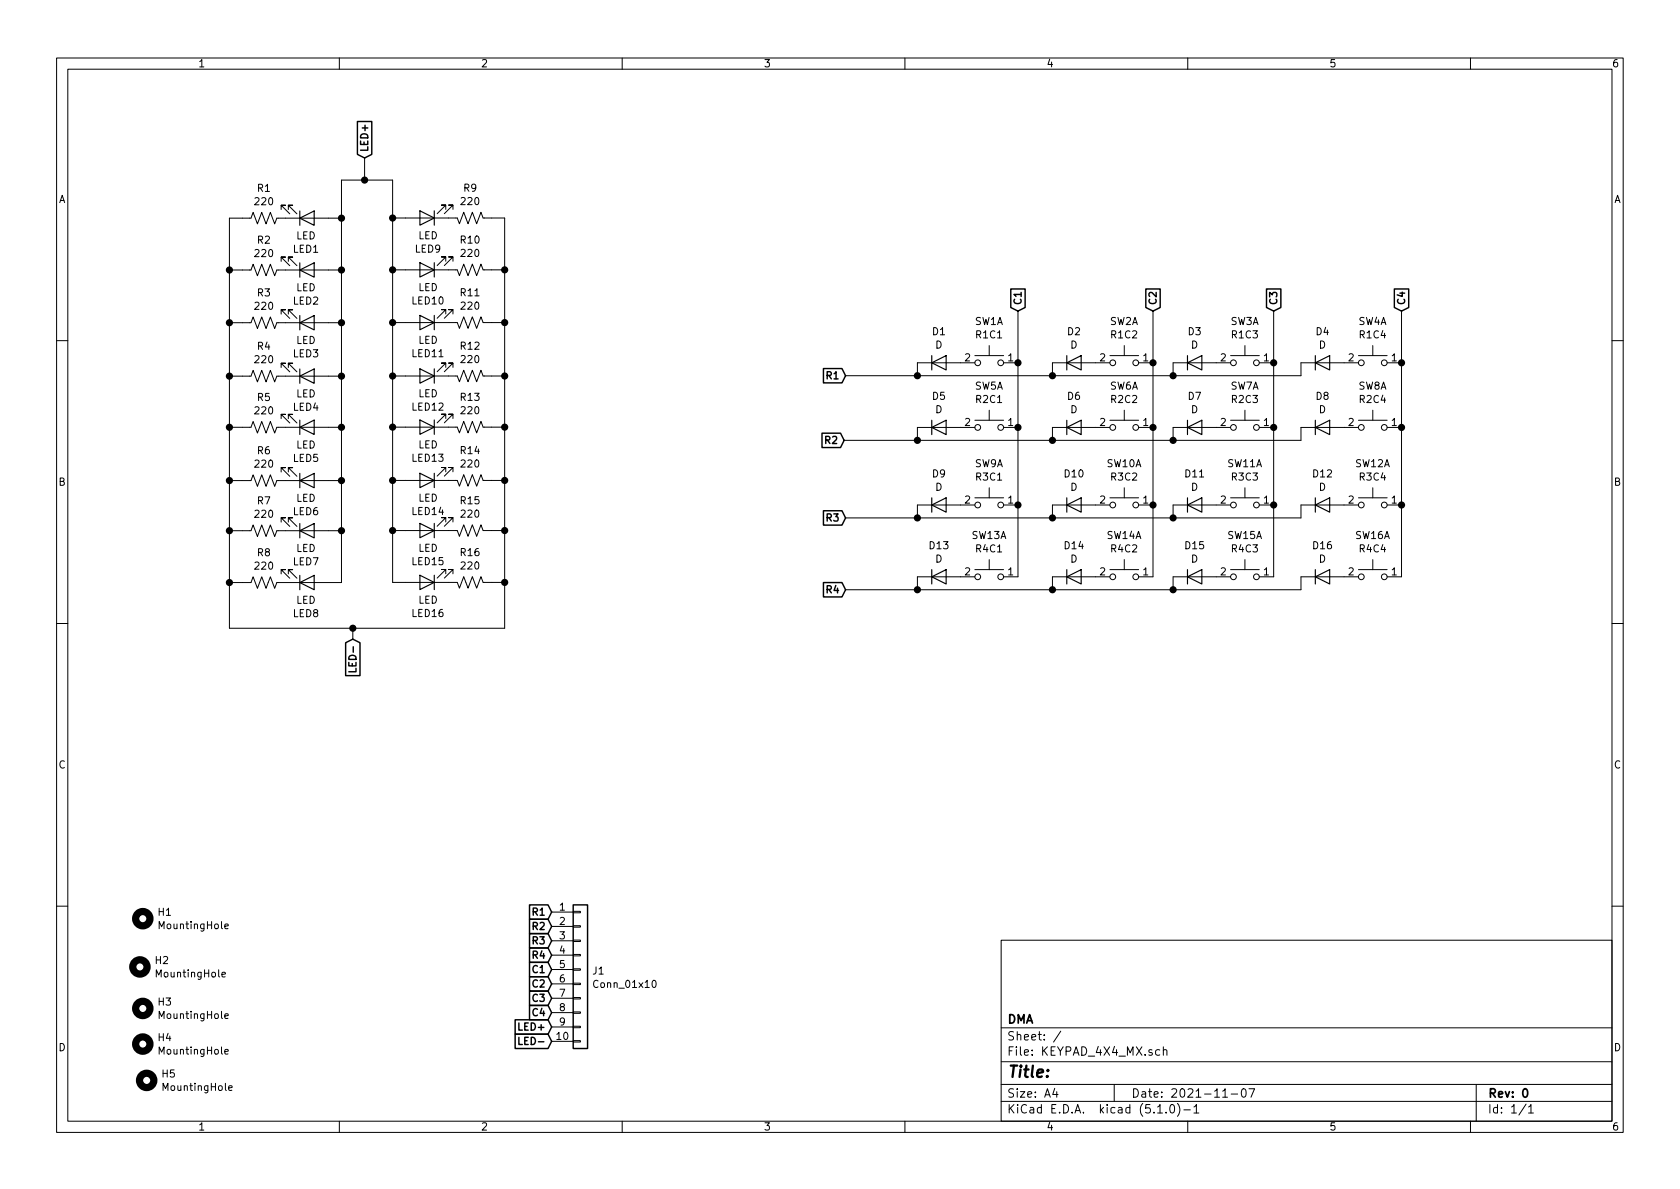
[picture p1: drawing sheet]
EESchema Schematic File Version 4
LIBS:KEYPAD_4X4_MX-cache
EELAYER 29 0
EELAYER END
$Descr A4 11693 8268
encoding utf-8
Sheet 1 1
Title ""
Date "2021-11-07"
Rev "0"
Comp "DMA"
Comment1 ""
Comment2 ""
Comment3 ""
Comment4 ""
$EndDescr
Wire Wire Line
	9056 2516 9056 2606
Wire Wire Line
	9056 2966 9056 3056
Wire Wire Line
	9056 3506 9056 3596
Wire Wire Line
	9056 4006 9056 4096
Wire Wire Line
	8166 2516 8166 2606
Wire Wire Line
	6386 2516 6386 2606
Wire Wire Line
	6386 2966 6386 3056
Wire Wire Line
	8166 2966 8166 3056
Wire Wire Line
	6386 3506 6386 3596
Wire Wire Line
	7326 3506 7326 3596
Wire Wire Line
	8166 3506 8166 3596
Wire Wire Line
	6386 4006 6386 4096
Wire Wire Line
	7326 4006 7326 4096
Wire Wire Line
	8166 4006 8166 4096
Wire Wire Line
	6386 3596 5886 3596
Wire Wire Line
	6386 4096 5886 4096
Text GLabel 5886 2606 0    50   Input ~ 10
R1
Text GLabel 5876 3056 0    50   Input ~ 10
R2
Text GLabel 5886 3596 0    50   Input ~ 10
R3
Text GLabel 5886 4096 0    50   Input ~ 10
R4
Text GLabel 7086 2156 1    50   Input ~ 10
C1
Text GLabel 8026 2156 1    50   Input ~ 10
C2
Text GLabel 8866 2156 1    50   Input ~ 10
C3
Text GLabel 9756 2156 1    50   Input ~ 10
C4
Wire Wire Line
	5886 2606 6386 2606
Wire Wire Line
	5876 3056 6386 3056
$Comp
L Mechanical:MountingHole H1
U 1 1
P 994 6386
F 0 "H1" H 1094 6433 50  0000 L CNN
F 1 "MountingHole" H 1094 6340 50  0000 L CNN
F 2 "MountingHole:MountingHole_3.2mm_M3" H 994 6386 50  0001 C CNN
F 3 "~" H 994 6386 50  0001 C CNN
	1    994  6386
	1    0    0    -1  
$EndComp
$Comp
L Mechanical:MountingHole H2
U 1 1
P 974 6722
F 0 "H2" H 1074 6769 50  0000 L CNN
F 1 "MountingHole" H 1074 6676 50  0000 L CNN
F 2 "MountingHole:MountingHole_3.2mm_M3" H 974 6722 50  0001 C CNN
F 3 "~" H 974 6722 50  0001 C CNN
	1    974  6722
	1    0    0    -1  
$EndComp
$Comp
L Mechanical:MountingHole H3
U 1 1
P 994 7011
F 0 "H3" H 1094 7058 50  0000 L CNN
F 1 "MountingHole" H 1094 6965 50  0000 L CNN
F 2 "MountingHole:MountingHole_3.2mm_M3" H 994 7011 50  0001 C CNN
F 3 "~" H 994 7011 50  0001 C CNN
	1    994  7011
	1    0    0    -1  
$EndComp
$Comp
L Mechanical:MountingHole H4
U 1 1
P 994 7259
F 0 "H4" H 1094 7306 50  0000 L CNN
F 1 "MountingHole" H 1094 7213 50  0000 L CNN
F 2 "MountingHole:MountingHole_3.2mm_M3" H 994 7259 50  0001 C CNN
F 3 "~" H 994 7259 50  0001 C CNN
	1    994  7259
	1    0    0    -1  
$EndComp
$Comp
L Device:D D5
U 1 1
P 6536 2966
F 0 "D5" H 6536 3185 50  0000 C CNN
F 1 "D" H 6536 3092 50  0000 C CNN
F 2 "Diode_THT:D_DO-35_SOD27_P7.62mm_Horizontal" H 6536 2966 50  0001 C CNN
F 3 "~" H 6536 2966 50  0001 C CNN
	1    6536 2966
	1    0    0    -1  
$EndComp
$Comp
L Device:D D1
U 1 1
P 6536 2516
F 0 "D1" H 6536 2735 50  0000 C CNN
F 1 "D" H 6536 2642 50  0000 C CNN
F 2 "Diode_THT:D_DO-35_SOD27_P7.62mm_Horizontal" H 6536 2516 50  0001 C CNN
F 3 "~" H 6536 2516 50  0001 C CNN
	1    6536 2516
	1    0    0    -1  
$EndComp
$Comp
L Device:D D9
U 1 1
P 6536 3506
F 0 "D9" H 6536 3725 50  0000 C CNN
F 1 "D" H 6536 3632 50  0000 C CNN
F 2 "Diode_THT:D_DO-35_SOD27_P7.62mm_Horizontal" H 6536 3506 50  0001 C CNN
F 3 "~" H 6536 3506 50  0001 C CNN
	1    6536 3506
	1    0    0    -1  
$EndComp
$Comp
L Device:D D13
U 1 1
P 6536 4006
F 0 "D13" H 6536 4225 50  0000 C CNN
F 1 "D" H 6536 4132 50  0000 C CNN
F 2 "Diode_THT:D_DO-35_SOD27_P7.62mm_Horizontal" H 6536 4006 50  0001 C CNN
F 3 "~" H 6536 4006 50  0001 C CNN
	1    6536 4006
	1    0    0    -1  
$EndComp
$Comp
L Device:D D15
U 1 1
P 8316 4006
F 0 "D15" H 8316 4225 50  0000 C CNN
F 1 "D" H 8316 4132 50  0000 C CNN
F 2 "Diode_THT:D_DO-35_SOD27_P7.62mm_Horizontal" H 8316 4006 50  0001 C CNN
F 3 "~" H 8316 4006 50  0001 C CNN
	1    8316 4006
	1    0    0    -1  
$EndComp
$Comp
L Device:D D11
U 1 1
P 8316 3506
F 0 "D11" H 8316 3725 50  0000 C CNN
F 1 "D" H 8316 3632 50  0000 C CNN
F 2 "Diode_THT:D_DO-35_SOD27_P7.62mm_Horizontal" H 8316 3506 50  0001 C CNN
F 3 "~" H 8316 3506 50  0001 C CNN
	1    8316 3506
	1    0    0    -1  
$EndComp
$Comp
L Device:D D7
U 1 1
P 8316 2966
F 0 "D7" H 8316 3185 50  0000 C CNN
F 1 "D" H 8316 3092 50  0000 C CNN
F 2 "Diode_THT:D_DO-35_SOD27_P7.62mm_Horizontal" H 8316 2966 50  0001 C CNN
F 3 "~" H 8316 2966 50  0001 C CNN
	1    8316 2966
	1    0    0    -1  
$EndComp
$Comp
L Device:D D14
U 1 1
P 7476 4006
F 0 "D14" H 7476 4225 50  0000 C CNN
F 1 "D" H 7476 4132 50  0000 C CNN
F 2 "Diode_THT:D_DO-35_SOD27_P7.62mm_Horizontal" H 7476 4006 50  0001 C CNN
F 3 "~" H 7476 4006 50  0001 C CNN
	1    7476 4006
	1    0    0    -1  
$EndComp
$Comp
L Device:D D10
U 1 1
P 7476 3506
F 0 "D10" H 7476 3725 50  0000 C CNN
F 1 "D" H 7476 3632 50  0000 C CNN
F 2 "Diode_THT:D_DO-35_SOD27_P7.62mm_Horizontal" H 7476 3506 50  0001 C CNN
F 3 "~" H 7476 3506 50  0001 C CNN
	1    7476 3506
	1    0    0    -1  
$EndComp
$Comp
L Device:D D6
U 1 1
P 7476 2966
F 0 "D6" H 7476 3185 50  0000 C CNN
F 1 "D" H 7476 3092 50  0000 C CNN
F 2 "Diode_THT:D_DO-35_SOD27_P7.62mm_Horizontal" H 7476 2966 50  0001 C CNN
F 3 "~" H 7476 2966 50  0001 C CNN
	1    7476 2966
	1    0    0    -1  
$EndComp
$Comp
L Device:D D2
U 1 1
P 7476 2516
F 0 "D2" H 7476 2735 50  0000 C CNN
F 1 "D" H 7476 2642 50  0000 C CNN
F 2 "Diode_THT:D_DO-35_SOD27_P7.62mm_Horizontal" H 7476 2516 50  0001 C CNN
F 3 "~" H 7476 2516 50  0001 C CNN
	1    7476 2516
	1    0    0    -1  
$EndComp
$Comp
L Device:D D3
U 1 1
P 8316 2516
F 0 "D3" H 8316 2735 50  0000 C CNN
F 1 "D" H 8316 2642 50  0000 C CNN
F 2 "Diode_THT:D_DO-35_SOD27_P7.62mm_Horizontal" H 8316 2516 50  0001 C CNN
F 3 "~" H 8316 2516 50  0001 C CNN
	1    8316 2516
	1    0    0    -1  
$EndComp
$Comp
L Device:D D16
U 1 1
P 9206 4006
F 0 "D16" H 9206 4225 50  0000 C CNN
F 1 "D" H 9206 4132 50  0000 C CNN
F 2 "Diode_THT:D_DO-35_SOD27_P7.62mm_Horizontal" H 9206 4006 50  0001 C CNN
F 3 "~" H 9206 4006 50  0001 C CNN
	1    9206 4006
	1    0    0    -1  
$EndComp
$Comp
L Device:D D12
U 1 1
P 9206 3506
F 0 "D12" H 9206 3725 50  0000 C CNN
F 1 "D" H 9206 3632 50  0000 C CNN
F 2 "Diode_THT:D_DO-35_SOD27_P7.62mm_Horizontal" H 9206 3506 50  0001 C CNN
F 3 "~" H 9206 3506 50  0001 C CNN
	1    9206 3506
	1    0    0    -1  
$EndComp
$Comp
L Device:D D8
U 1 1
P 9206 2966
F 0 "D8" H 9206 3185 50  0000 C CNN
F 1 "D" H 9206 3092 50  0000 C CNN
F 2 "Diode_THT:D_DO-35_SOD27_P7.62mm_Horizontal" H 9206 2966 50  0001 C CNN
F 3 "~" H 9206 2966 50  0001 C CNN
	1    9206 2966
	1    0    0    -1  
$EndComp
$Comp
L Device:D D4
U 1 1
P 9206 2516
F 0 "D4" H 9206 2735 50  0000 C CNN
F 1 "D" H 9206 2642 50  0000 C CNN
F 2 "Diode_THT:D_DO-35_SOD27_P7.62mm_Horizontal" H 9206 2516 50  0001 C CNN
F 3 "~" H 9206 2516 50  0001 C CNN
	1    9206 2516
	1    0    0    -1  
$EndComp
Wire Wire Line
	7326 2966 7326 3056
Wire Wire Line
	7326 2516 7326 2606
Wire Wire Line
	6386 2606 6386 2605
Wire Wire Line
	6386 2606 7326 2606
Connection ~ 6386 2606
Wire Wire Line
	6386 3056 6386 3055
Wire Wire Line
	6386 3056 7326 3056
Connection ~ 6386 3056
Wire Wire Line
	6386 3596 6386 3595
Wire Wire Line
	6386 3596 7326 3596
Connection ~ 6386 3596
Wire Wire Line
	6386 4096 6386 4095
Wire Wire Line
	6386 4096 7326 4096
Connection ~ 6386 4096
Wire Wire Line
	7326 2606 7326 2604
Wire Wire Line
	7326 2606 8166 2606
Connection ~ 7326 2606
Wire Wire Line
	7326 3056 8166 3056
Connection ~ 7326 3056
Wire Wire Line
	7326 3596 7326 3595
Wire Wire Line
	7326 3596 8166 3596
Connection ~ 7326 3596
Connection ~ 7326 4096
Wire Wire Line
	7326 4096 8166 4096
Connection ~ 8166 4096
Wire Wire Line
	8166 4096 9056 4096
Wire Wire Line
	8166 3596 8166 3594
Wire Wire Line
	8166 3596 9056 3596
Connection ~ 8166 3596
Wire Wire Line
	8166 3056 9056 3056
Connection ~ 8166 3056
Wire Wire Line
	8166 2606 9056 2606
Connection ~ 8166 2606
$Comp
L Connector_Generic:Conn_01x10 J1
U 1 1
P 4040 6740
F 0 "J1" H 4120 6732 50  0000 L CNN
F 1 "Conn_01x10" H 4120 6639 50  0000 L CNN
F 2 "Connector_PinHeader_2.54mm:PinHeader_1x10_P2.54mm_Vertical" H 4040 6740 50  0001 C CNN
F 3 "~" H 4040 6740 50  0001 C CNN
	1    4040 6740
	1    0    0    -1  
$EndComp
Text GLabel 3840 6340 0    50   Input ~ 10
R1
Text GLabel 3840 6440 0    50   Input ~ 10
R2
Text GLabel 3840 6640 0    50   Input ~ 10
R4
Text GLabel 3840 6540 0    50   Input ~ 10
R3
Text GLabel 3840 6740 0    50   Input ~ 10
C1
Text GLabel 3840 6840 0    50   Input ~ 10
C2
Text GLabel 3840 6940 0    50   Input ~ 10
C3
Text GLabel 3840 7040 0    50   Input ~ 10
C4
Text GLabel 3840 7140 0    50   Input ~ 10
LED+
Text GLabel 3840 7240 0    50   Input ~ 10
LED-
$Comp
L Device:LED LED11
U 1 1
P 2973 2236
F 0 "LED11" H 2966 2455 50  0000 C CNN
F 1 "LED" H 2966 2362 50  0000 C CNN
F 2 "LED_THT:LED_D3.0mm" H 2973 2236 50  0001 C CNN
F 3 "~" H 2973 2236 50  0001 C CNN
	1    2973 2236
	-1   0    0    1   
$EndComp
$Comp
L Device:LED LED12
U 1 1
P 2973 2608
F 0 "LED12" H 2966 2827 50  0000 C CNN
F 1 "LED" H 2966 2734 50  0000 C CNN
F 2 "LED_THT:LED_D3.0mm" H 2973 2608 50  0001 C CNN
F 3 "~" H 2973 2608 50  0001 C CNN
	1    2973 2608
	-1   0    0    1   
$EndComp
$Comp
L Device:LED LED13
U 1 1
P 2973 2964
F 0 "LED13" H 2966 3183 50  0000 C CNN
F 1 "LED" H 2966 3090 50  0000 C CNN
F 2 "LED_THT:LED_D3.0mm" H 2973 2964 50  0001 C CNN
F 3 "~" H 2973 2964 50  0001 C CNN
	1    2973 2964
	-1   0    0    1   
$EndComp
$Comp
L Device:LED LED14
U 1 1
P 2973 3335
F 0 "LED14" H 2966 3554 50  0000 C CNN
F 1 "LED" H 2966 3461 50  0000 C CNN
F 2 "LED_THT:LED_D3.0mm" H 2973 3335 50  0001 C CNN
F 3 "~" H 2973 3335 50  0001 C CNN
	1    2973 3335
	-1   0    0    1   
$EndComp
$Comp
L Device:LED LED15
U 1 1
P 2973 3684
F 0 "LED15" H 2966 3903 50  0000 C CNN
F 1 "LED" H 2966 3810 50  0000 C CNN
F 2 "LED_THT:LED_D3.0mm" H 2973 3684 50  0001 C CNN
F 3 "~" H 2973 3684 50  0001 C CNN
	1    2973 3684
	-1   0    0    1   
$EndComp
$Comp
L Device:LED LED16
U 1 1
P 2973 4045
F 0 "LED16" H 2966 4264 50  0000 C CNN
F 1 "LED" H 2966 4171 50  0000 C CNN
F 2 "LED_THT:LED_D3.0mm" H 2973 4045 50  0001 C CNN
F 3 "~" H 2973 4045 50  0001 C CNN
	1    2973 4045
	-1   0    0    1   
$EndComp
Wire Wire Line
	2823 1508 2733 1508
$Comp
L Device:LED LED9
U 1 1
P 2973 1508
F 0 "LED9" H 2966 1727 50  0000 C CNN
F 1 "LED" H 2966 1634 50  0000 C CNN
F 2 "LED_THT:LED_D3.0mm" H 2973 1508 50  0001 C CNN
F 3 "~" H 2973 1508 50  0001 C CNN
	1    2973 1508
	-1   0    0    1   
$EndComp
Wire Wire Line
	2823 2236 2733 2236
Wire Wire Line
	2823 2608 2733 2608
Wire Wire Line
	2823 2964 2733 2964
Wire Wire Line
	2823 3335 2733 3335
Wire Wire Line
	2823 3684 2733 3684
Wire Wire Line
	2823 4045 2733 4045
Wire Wire Line
	2823 1869 2733 1869
$Comp
L Device:LED LED10
U 1 1
P 2973 1869
F 0 "LED10" H 2966 2088 50  0000 C CNN
F 1 "LED" H 2966 1995 50  0000 C CNN
F 2 "LED_THT:LED_D3.0mm" H 2973 1869 50  0001 C CNN
F 3 "~" H 2973 1869 50  0001 C CNN
	1    2973 1869
	-1   0    0    1   
$EndComp
Connection ~ 2733 3684
Wire Wire Line
	2733 3684 2733 4045
Connection ~ 2733 3335
Wire Wire Line
	2733 3335 2733 3684
Connection ~ 2733 2964
Wire Wire Line
	2733 2964 2733 3335
Connection ~ 2733 2608
Wire Wire Line
	2733 2608 2733 2964
Connection ~ 2733 2236
Wire Wire Line
	2733 2236 2733 2608
Connection ~ 2733 1869
Wire Wire Line
	2733 1869 2733 2236
$Comp
L Mechanical:MountingHole H5
U 1 1
P 1021 7512
F 0 "H5" H 1121 7559 50  0000 L CNN
F 1 "MountingHole" H 1121 7466 50  0000 L CNN
F 2 "MountingHole:MountingHole_3.2mm_M3" H 1021 7512 50  0001 C CNN
F 3 "~" H 1021 7512 50  0001 C CNN
	1    1021 7512
	1    0    0    -1  
$EndComp
$Comp
L Switch:SW_Push_Dual_x2 SW1
U 1 1
P 6886 2516
F 0 "SW1" H 6886 2806 50  0000 C CNN
F 1 "R1C1" H 6886 2713 50  0000 C CNN
F 2 "Button_Switch_Keyboard:SW_Cherry_MX1A_1.00u_PCB" H 6886 2716 50  0001 C CNN
F 3 "~" H 6886 2716 50  0001 C CNN
	1    6886 2516
	-1   0    0    -1  
$EndComp
Wire Wire Line
	7086 2156 7086 2516
Connection ~ 7086 2516
Wire Wire Line
	7086 2516 7086 2966
Wire Wire Line
	8026 2156 8026 2516
Wire Wire Line
	8866 2156 8866 2516
Wire Wire Line
	9756 2156 9756 2516
$Comp
L Switch:SW_Push_Dual_x2 SW2
U 1 1
P 7826 2516
F 0 "SW2" H 7826 2806 50  0000 C CNN
F 1 "R1C2" H 7826 2713 50  0000 C CNN
F 2 "Button_Switch_Keyboard:SW_Cherry_MX1A_1.00u_PCB" H 7826 2716 50  0001 C CNN
F 3 "~" H 7826 2716 50  0001 C CNN
	1    7826 2516
	-1   0    0    -1  
$EndComp
Connection ~ 8026 2516
Wire Wire Line
	8026 2516 8026 2966
$Comp
L Switch:SW_Push_Dual_x2 SW3
U 1 1
P 8666 2516
F 0 "SW3" H 8666 2806 50  0000 C CNN
F 1 "R1C3" H 8666 2713 50  0000 C CNN
F 2 "Button_Switch_Keyboard:SW_Cherry_MX1A_1.00u_PCB" H 8666 2716 50  0001 C CNN
F 3 "~" H 8666 2716 50  0001 C CNN
	1    8666 2516
	-1   0    0    -1  
$EndComp
Connection ~ 8866 2516
Wire Wire Line
	8866 2516 8866 2966
$Comp
L Switch:SW_Push_Dual_x2 SW4
U 1 1
P 9556 2516
F 0 "SW4" H 9556 2806 50  0000 C CNN
F 1 "R1C4" H 9556 2713 50  0000 C CNN
F 2 "Button_Switch_Keyboard:SW_Cherry_MX1A_1.00u_PCB" H 9556 2716 50  0001 C CNN
F 3 "~" H 9556 2716 50  0001 C CNN
	1    9556 2516
	-1   0    0    -1  
$EndComp
Connection ~ 9756 2516
Wire Wire Line
	9756 2516 9756 2966
$Comp
L Switch:SW_Push_Dual_x2 SW5
U 1 1
P 6886 2966
F 0 "SW5" H 6886 3256 50  0000 C CNN
F 1 "R2C1" H 6886 3163 50  0000 C CNN
F 2 "Button_Switch_Keyboard:SW_Cherry_MX1A_1.00u_PCB" H 6886 3166 50  0001 C CNN
F 3 "~" H 6886 3166 50  0001 C CNN
	1    6886 2966
	-1   0    0    -1  
$EndComp
Connection ~ 7086 2966
Wire Wire Line
	7086 2966 7086 3506
$Comp
L Switch:SW_Push_Dual_x2 SW6
U 1 1
P 7826 2966
F 0 "SW6" H 7826 3256 50  0000 C CNN
F 1 "R2C2" H 7826 3163 50  0000 C CNN
F 2 "Button_Switch_Keyboard:SW_Cherry_MX1A_1.00u_PCB" H 7826 3166 50  0001 C CNN
F 3 "~" H 7826 3166 50  0001 C CNN
	1    7826 2966
	-1   0    0    -1  
$EndComp
Connection ~ 8026 2966
Wire Wire Line
	8026 2966 8026 3506
$Comp
L Switch:SW_Push_Dual_x2 SW7
U 1 1
P 8666 2966
F 0 "SW7" H 8666 3256 50  0000 C CNN
F 1 "R2C3" H 8666 3163 50  0000 C CNN
F 2 "Button_Switch_Keyboard:SW_Cherry_MX1A_1.00u_PCB" H 8666 3166 50  0001 C CNN
F 3 "~" H 8666 3166 50  0001 C CNN
	1    8666 2966
	-1   0    0    -1  
$EndComp
Connection ~ 8866 2966
Wire Wire Line
	8866 2966 8866 3506
$Comp
L Switch:SW_Push_Dual_x2 SW8
U 1 1
P 9556 2966
F 0 "SW8" H 9556 3256 50  0000 C CNN
F 1 "R2C4" H 9556 3163 50  0000 C CNN
F 2 "Button_Switch_Keyboard:SW_Cherry_MX1A_1.00u_PCB" H 9556 3166 50  0001 C CNN
F 3 "~" H 9556 3166 50  0001 C CNN
	1    9556 2966
	-1   0    0    -1  
$EndComp
Connection ~ 9756 2966
Wire Wire Line
	9756 2966 9756 3506
$Comp
L Switch:SW_Push_Dual_x2 SW9
U 1 1
P 6886 3506
F 0 "SW9" H 6886 3796 50  0000 C CNN
F 1 "R3C1" H 6886 3703 50  0000 C CNN
F 2 "Button_Switch_Keyboard:SW_Cherry_MX1A_1.00u_PCB" H 6886 3706 50  0001 C CNN
F 3 "~" H 6886 3706 50  0001 C CNN
	1    6886 3506
	-1   0    0    -1  
$EndComp
Connection ~ 7086 3506
Wire Wire Line
	7086 3506 7086 4006
$Comp
L Switch:SW_Push_Dual_x2 SW10
U 1 1
P 7826 3506
F 0 "SW10" H 7826 3796 50  0000 C CNN
F 1 "R3C2" H 7826 3703 50  0000 C CNN
F 2 "Button_Switch_Keyboard:SW_Cherry_MX1A_1.00u_PCB" H 7826 3706 50  0001 C CNN
F 3 "~" H 7826 3706 50  0001 C CNN
	1    7826 3506
	-1   0    0    -1  
$EndComp
Connection ~ 8026 3506
Wire Wire Line
	8026 3506 8026 4006
$Comp
L Switch:SW_Push_Dual_x2 SW11
U 1 1
P 8666 3506
F 0 "SW11" H 8666 3796 50  0000 C CNN
F 1 "R3C3" H 8666 3703 50  0000 C CNN
F 2 "Button_Switch_Keyboard:SW_Cherry_MX1A_1.00u_PCB" H 8666 3706 50  0001 C CNN
F 3 "~" H 8666 3706 50  0001 C CNN
	1    8666 3506
	-1   0    0    -1  
$EndComp
Connection ~ 8866 3506
Wire Wire Line
	8866 3506 8866 4006
$Comp
L Switch:SW_Push_Dual_x2 SW12
U 1 1
P 9556 3506
F 0 "SW12" H 9556 3796 50  0000 C CNN
F 1 "R3C4" H 9556 3703 50  0000 C CNN
F 2 "Button_Switch_Keyboard:SW_Cherry_MX1A_1.00u_PCB" H 9556 3706 50  0001 C CNN
F 3 "~" H 9556 3706 50  0001 C CNN
	1    9556 3506
	-1   0    0    -1  
$EndComp
Connection ~ 9756 3506
Wire Wire Line
	9756 3506 9756 4006
$Comp
L Switch:SW_Push_Dual_x2 SW13
U 1 1
P 6886 4006
F 0 "SW13" H 6886 4296 50  0000 C CNN
F 1 "R4C1" H 6886 4203 50  0000 C CNN
F 2 "Button_Switch_Keyboard:SW_Cherry_MX1A_1.00u_PCB" H 6886 4206 50  0001 C CNN
F 3 "~" H 6886 4206 50  0001 C CNN
	1    6886 4006
	-1   0    0    -1  
$EndComp
$Comp
L Switch:SW_Push_Dual_x2 SW14
U 1 1
P 7826 4006
F 0 "SW14" H 7826 4296 50  0000 C CNN
F 1 "R4C2" H 7826 4203 50  0000 C CNN
F 2 "Button_Switch_Keyboard:SW_Cherry_MX1A_1.00u_PCB" H 7826 4206 50  0001 C CNN
F 3 "~" H 7826 4206 50  0001 C CNN
	1    7826 4006
	-1   0    0    -1  
$EndComp
$Comp
L Switch:SW_Push_Dual_x2 SW15
U 1 1
P 8666 4006
F 0 "SW15" H 8666 4296 50  0000 C CNN
F 1 "R4C3" H 8666 4203 50  0000 C CNN
F 2 "Button_Switch_Keyboard:SW_Cherry_MX1A_1.00u_PCB" H 8666 4206 50  0001 C CNN
F 3 "~" H 8666 4206 50  0001 C CNN
	1    8666 4006
	-1   0    0    -1  
$EndComp
$Comp
L Switch:SW_Push_Dual_x2 SW16
U 1 1
P 9556 4006
F 0 "SW16" H 9556 4296 50  0000 C CNN
F 1 "R4C4" H 9556 4203 50  0000 C CNN
F 2 "Button_Switch_Keyboard:SW_Cherry_MX1A_1.00u_PCB" H 9556 4206 50  0001 C CNN
F 3 "~" H 9556 4206 50  0001 C CNN
	1    9556 4006
	-1   0    0    -1  
$EndComp
$Comp
L Device:R_US R9
U 1 1
P 3273 1508
F 0 "R9" V 3063 1508 50  0000 C CNN
F 1 "220" V 3156 1508 50  0000 C CNN
F 2 "Resistor_THT:R_Axial_DIN0207_L6.3mm_D2.5mm_P7.62mm_Horizontal" V 3313 1498 50  0001 C CNN
F 3 "~" H 3273 1508 50  0001 C CNN
	1    3273 1508
	0    -1   1    0   
$EndComp
$Comp
L Device:R_US R10
U 1 1
P 3273 1869
F 0 "R10" V 3063 1869 50  0000 C CNN
F 1 "220" V 3156 1869 50  0000 C CNN
F 2 "Resistor_THT:R_Axial_DIN0207_L6.3mm_D2.5mm_P7.62mm_Horizontal" V 3313 1859 50  0001 C CNN
F 3 "~" H 3273 1869 50  0001 C CNN
	1    3273 1869
	0    -1   1    0   
$EndComp
$Comp
L Device:R_US R11
U 1 1
P 3273 2236
F 0 "R11" V 3063 2236 50  0000 C CNN
F 1 "220" V 3156 2236 50  0000 C CNN
F 2 "Resistor_THT:R_Axial_DIN0207_L6.3mm_D2.5mm_P7.62mm_Horizontal" V 3313 2226 50  0001 C CNN
F 3 "~" H 3273 2236 50  0001 C CNN
	1    3273 2236
	0    -1   1    0   
$EndComp
$Comp
L Device:R_US R12
U 1 1
P 3273 2608
F 0 "R12" V 3063 2608 50  0000 C CNN
F 1 "220" V 3156 2608 50  0000 C CNN
F 2 "Resistor_THT:R_Axial_DIN0207_L6.3mm_D2.5mm_P7.62mm_Horizontal" V 3313 2598 50  0001 C CNN
F 3 "~" H 3273 2608 50  0001 C CNN
	1    3273 2608
	0    -1   1    0   
$EndComp
$Comp
L Device:R_US R13
U 1 1
P 3273 2964
F 0 "R13" V 3063 2964 50  0000 C CNN
F 1 "220" V 3156 2964 50  0000 C CNN
F 2 "Resistor_THT:R_Axial_DIN0207_L6.3mm_D2.5mm_P7.62mm_Horizontal" V 3313 2954 50  0001 C CNN
F 3 "~" H 3273 2964 50  0001 C CNN
	1    3273 2964
	0    -1   1    0   
$EndComp
$Comp
L Device:R_US R14
U 1 1
P 3273 3335
F 0 "R14" V 3063 3335 50  0000 C CNN
F 1 "220" V 3156 3335 50  0000 C CNN
F 2 "Resistor_THT:R_Axial_DIN0207_L6.3mm_D2.5mm_P7.62mm_Horizontal" V 3313 3325 50  0001 C CNN
F 3 "~" H 3273 3335 50  0001 C CNN
	1    3273 3335
	0    -1   1    0   
$EndComp
$Comp
L Device:R_US R15
U 1 1
P 3273 3684
F 0 "R15" V 3063 3684 50  0000 C CNN
F 1 "220" V 3156 3684 50  0000 C CNN
F 2 "Resistor_THT:R_Axial_DIN0207_L6.3mm_D2.5mm_P7.62mm_Horizontal" V 3313 3674 50  0001 C CNN
F 3 "~" H 3273 3684 50  0001 C CNN
	1    3273 3684
	0    -1   1    0   
$EndComp
$Comp
L Device:R_US R16
U 1 1
P 3273 4045
F 0 "R16" V 3063 4045 50  0000 C CNN
F 1 "220" V 3156 4045 50  0000 C CNN
F 2 "Resistor_THT:R_Axial_DIN0207_L6.3mm_D2.5mm_P7.62mm_Horizontal" V 3313 4035 50  0001 C CNN
F 3 "~" H 3273 4045 50  0001 C CNN
	1    3273 4045
	0    -1   1    0   
$EndComp
Wire Wire Line
	3513 4045 3423 4045
Wire Wire Line
	3513 3684 3423 3684
Wire Wire Line
	3513 3335 3423 3335
Wire Wire Line
	3513 2964 3423 2964
Wire Wire Line
	3513 2608 3423 2608
Wire Wire Line
	3513 2236 3423 2236
Wire Wire Line
	3513 1869 3423 1869
Wire Wire Line
	3513 1508 3423 1508
Connection ~ 2733 1508
Wire Wire Line
	2733 1508 2733 1869
Wire Wire Line
	3513 1508 3513 1869
Connection ~ 3513 1869
Wire Wire Line
	3513 1869 3513 2236
Connection ~ 3513 2236
Wire Wire Line
	3513 2236 3513 2608
Connection ~ 3513 2608
Wire Wire Line
	3513 2608 3513 2964
Connection ~ 3513 2964
Wire Wire Line
	3513 2964 3513 3335
Connection ~ 3513 3335
Wire Wire Line
	3513 3335 3513 3684
Connection ~ 3513 3684
Wire Wire Line
	3513 3684 3513 4045
Connection ~ 3513 4045
Wire Wire Line
	3513 4045 3513 4364
Wire Wire Line
	2733 1244 2733 1508
$Comp
L Device:R_US R1
U 1 1
P 1837 1509
F 0 "R1" V 1627 1509 50  0000 C CNN
F 1 "220" V 1720 1509 50  0000 C CNN
F 2 "Resistor_THT:R_Axial_DIN0207_L6.3mm_D2.5mm_P7.62mm_Horizontal" V 1877 1499 50  0001 C CNN
F 3 "~" H 1837 1509 50  0001 C CNN
	1    1837 1509
	0    1    1    0   
$EndComp
$Comp
L Device:R_US R2
U 1 1
P 1837 1870
F 0 "R2" V 1627 1870 50  0000 C CNN
F 1 "220" V 1720 1870 50  0000 C CNN
F 2 "Resistor_THT:R_Axial_DIN0207_L6.3mm_D2.5mm_P7.62mm_Horizontal" V 1877 1860 50  0001 C CNN
F 3 "~" H 1837 1870 50  0001 C CNN
	1    1837 1870
	0    1    1    0   
$EndComp
Wire Wire Line
	1597 4046 1597 3685
Connection ~ 1597 4046
Wire Wire Line
	1597 3685 1597 3336
Connection ~ 1597 3685
Wire Wire Line
	1597 3336 1597 2965
Connection ~ 1597 3336
Wire Wire Line
	1597 2965 1597 2609
Connection ~ 1597 2965
Wire Wire Line
	1597 2609 1597 2237
Connection ~ 1597 2609
Wire Wire Line
	1597 2237 1597 1870
Connection ~ 1597 2237
Wire Wire Line
	1597 1870 1597 1509
Connection ~ 1597 1870
Wire Wire Line
	1597 4364 1597 4046
Wire Wire Line
	2377 1509 2377 1870
Connection ~ 2377 1509
Wire Wire Line
	2377 1244 2377 1509
Wire Wire Line
	1597 4046 1687 4046
Wire Wire Line
	1597 3685 1687 3685
Wire Wire Line
	1597 3336 1687 3336
Wire Wire Line
	1597 2965 1687 2965
Wire Wire Line
	1597 2609 1687 2609
Wire Wire Line
	1597 2237 1687 2237
Wire Wire Line
	1597 1870 1687 1870
Wire Wire Line
	1597 1509 1687 1509
$Comp
L Device:R_US R8
U 1 1
P 1837 4046
F 0 "R8" V 1627 4046 50  0000 C CNN
F 1 "220" V 1720 4046 50  0000 C CNN
F 2 "Resistor_THT:R_Axial_DIN0207_L6.3mm_D2.5mm_P7.62mm_Horizontal" V 1877 4036 50  0001 C CNN
F 3 "~" H 1837 4046 50  0001 C CNN
	1    1837 4046
	0    1    1    0   
$EndComp
$Comp
L Device:R_US R7
U 1 1
P 1837 3685
F 0 "R7" V 1627 3685 50  0000 C CNN
F 1 "220" V 1720 3685 50  0000 C CNN
F 2 "Resistor_THT:R_Axial_DIN0207_L6.3mm_D2.5mm_P7.62mm_Horizontal" V 1877 3675 50  0001 C CNN
F 3 "~" H 1837 3685 50  0001 C CNN
	1    1837 3685
	0    1    1    0   
$EndComp
$Comp
L Device:R_US R6
U 1 1
P 1837 3336
F 0 "R6" V 1627 3336 50  0000 C CNN
F 1 "220" V 1720 3336 50  0000 C CNN
F 2 "Resistor_THT:R_Axial_DIN0207_L6.3mm_D2.5mm_P7.62mm_Horizontal" V 1877 3326 50  0001 C CNN
F 3 "~" H 1837 3336 50  0001 C CNN
	1    1837 3336
	0    1    1    0   
$EndComp
$Comp
L Device:R_US R5
U 1 1
P 1837 2965
F 0 "R5" V 1627 2965 50  0000 C CNN
F 1 "220" V 1720 2965 50  0000 C CNN
F 2 "Resistor_THT:R_Axial_DIN0207_L6.3mm_D2.5mm_P7.62mm_Horizontal" V 1877 2955 50  0001 C CNN
F 3 "~" H 1837 2965 50  0001 C CNN
	1    1837 2965
	0    1    1    0   
$EndComp
$Comp
L Device:R_US R4
U 1 1
P 1837 2609
F 0 "R4" V 1627 2609 50  0000 C CNN
F 1 "220" V 1720 2609 50  0000 C CNN
F 2 "Resistor_THT:R_Axial_DIN0207_L6.3mm_D2.5mm_P7.62mm_Horizontal" V 1877 2599 50  0001 C CNN
F 3 "~" H 1837 2609 50  0001 C CNN
	1    1837 2609
	0    1    1    0   
$EndComp
$Comp
L Device:R_US R3
U 1 1
P 1837 2237
F 0 "R3" V 1627 2237 50  0000 C CNN
F 1 "220" V 1720 2237 50  0000 C CNN
F 2 "Resistor_THT:R_Axial_DIN0207_L6.3mm_D2.5mm_P7.62mm_Horizontal" V 1877 2227 50  0001 C CNN
F 3 "~" H 1837 2237 50  0001 C CNN
	1    1837 2237
	0    1    1    0   
$EndComp
Wire Wire Line
	2377 1870 2377 2237
Connection ~ 2377 1870
Wire Wire Line
	2377 2237 2377 2609
Connection ~ 2377 2237
Wire Wire Line
	2377 2609 2377 2965
Connection ~ 2377 2609
Wire Wire Line
	2377 2965 2377 3336
Connection ~ 2377 2965
Wire Wire Line
	2377 3336 2377 3685
Connection ~ 2377 3336
Wire Wire Line
	2377 3685 2377 4046
Connection ~ 2377 3685
$Comp
L Device:LED LED2
U 1 1
P 2137 1870
F 0 "LED2" H 2130 2089 50  0000 C CNN
F 1 "LED" H 2130 1996 50  0000 C CNN
F 2 "LED_THT:LED_D3.0mm" H 2137 1870 50  0001 C CNN
F 3 "~" H 2137 1870 50  0001 C CNN
	1    2137 1870
	1    0    0    1   
$EndComp
Wire Wire Line
	2287 1870 2377 1870
Wire Wire Line
	2287 4046 2377 4046
Wire Wire Line
	2287 3685 2377 3685
Wire Wire Line
	2287 3336 2377 3336
Wire Wire Line
	2287 2965 2377 2965
Wire Wire Line
	2287 2609 2377 2609
Wire Wire Line
	2287 2237 2377 2237
$Comp
L Device:LED LED1
U 1 1
P 2137 1509
F 0 "LED1" H 2130 1728 50  0000 C CNN
F 1 "LED" H 2130 1635 50  0000 C CNN
F 2 "LED_THT:LED_D3.0mm" H 2137 1509 50  0001 C CNN
F 3 "~" H 2137 1509 50  0001 C CNN
	1    2137 1509
	1    0    0    1   
$EndComp
Wire Wire Line
	2287 1509 2377 1509
$Comp
L Device:LED LED8
U 1 1
P 2137 4046
F 0 "LED8" H 2130 4265 50  0000 C CNN
F 1 "LED" H 2130 4172 50  0000 C CNN
F 2 "LED_THT:LED_D3.0mm" H 2137 4046 50  0001 C CNN
F 3 "~" H 2137 4046 50  0001 C CNN
	1    2137 4046
	1    0    0    1   
$EndComp
$Comp
L Device:LED LED7
U 1 1
P 2137 3685
F 0 "LED7" H 2130 3904 50  0000 C CNN
F 1 "LED" H 2130 3811 50  0000 C CNN
F 2 "LED_THT:LED_D3.0mm" H 2137 3685 50  0001 C CNN
F 3 "~" H 2137 3685 50  0001 C CNN
	1    2137 3685
	1    0    0    1   
$EndComp
$Comp
L Device:LED LED6
U 1 1
P 2137 3336
F 0 "LED6" H 2130 3555 50  0000 C CNN
F 1 "LED" H 2130 3462 50  0000 C CNN
F 2 "LED_THT:LED_D3.0mm" H 2137 3336 50  0001 C CNN
F 3 "~" H 2137 3336 50  0001 C CNN
	1    2137 3336
	1    0    0    1   
$EndComp
$Comp
L Device:LED LED5
U 1 1
P 2137 2965
F 0 "LED5" H 2130 3184 50  0000 C CNN
F 1 "LED" H 2130 3091 50  0000 C CNN
F 2 "LED_THT:LED_D3.0mm" H 2137 2965 50  0001 C CNN
F 3 "~" H 2137 2965 50  0001 C CNN
	1    2137 2965
	1    0    0    1   
$EndComp
$Comp
L Device:LED LED4
U 1 1
P 2137 2609
F 0 "LED4" H 2130 2828 50  0000 C CNN
F 1 "LED" H 2130 2735 50  0000 C CNN
F 2 "LED_THT:LED_D3.0mm" H 2137 2609 50  0001 C CNN
F 3 "~" H 2137 2609 50  0001 C CNN
	1    2137 2609
	1    0    0    1   
$EndComp
$Comp
L Device:LED LED3
U 1 1
P 2137 2237
F 0 "LED3" H 2130 2456 50  0000 C CNN
F 1 "LED" H 2130 2363 50  0000 C CNN
F 2 "LED_THT:LED_D3.0mm" H 2137 2237 50  0001 C CNN
F 3 "~" H 2137 2237 50  0001 C CNN
	1    2137 2237
	1    0    0    1   
$EndComp
Wire Wire Line
	2456 4440 2456 4364
Text GLabel 2456 4440 3    50   Input ~ 10
LED-
Wire Wire Line
	2377 1244 2538 1244
Wire Wire Line
	2538 1090 2538 1244
Text GLabel 2538 1090 1    50   Input ~ 10
LED+
Connection ~ 2538 1244
Wire Wire Line
	2538 1244 2733 1244
Wire Wire Line
	1597 4364 2456 4364
Connection ~ 2456 4364
Wire Wire Line
	2456 4364 3513 4364
$EndSCHEMATC
